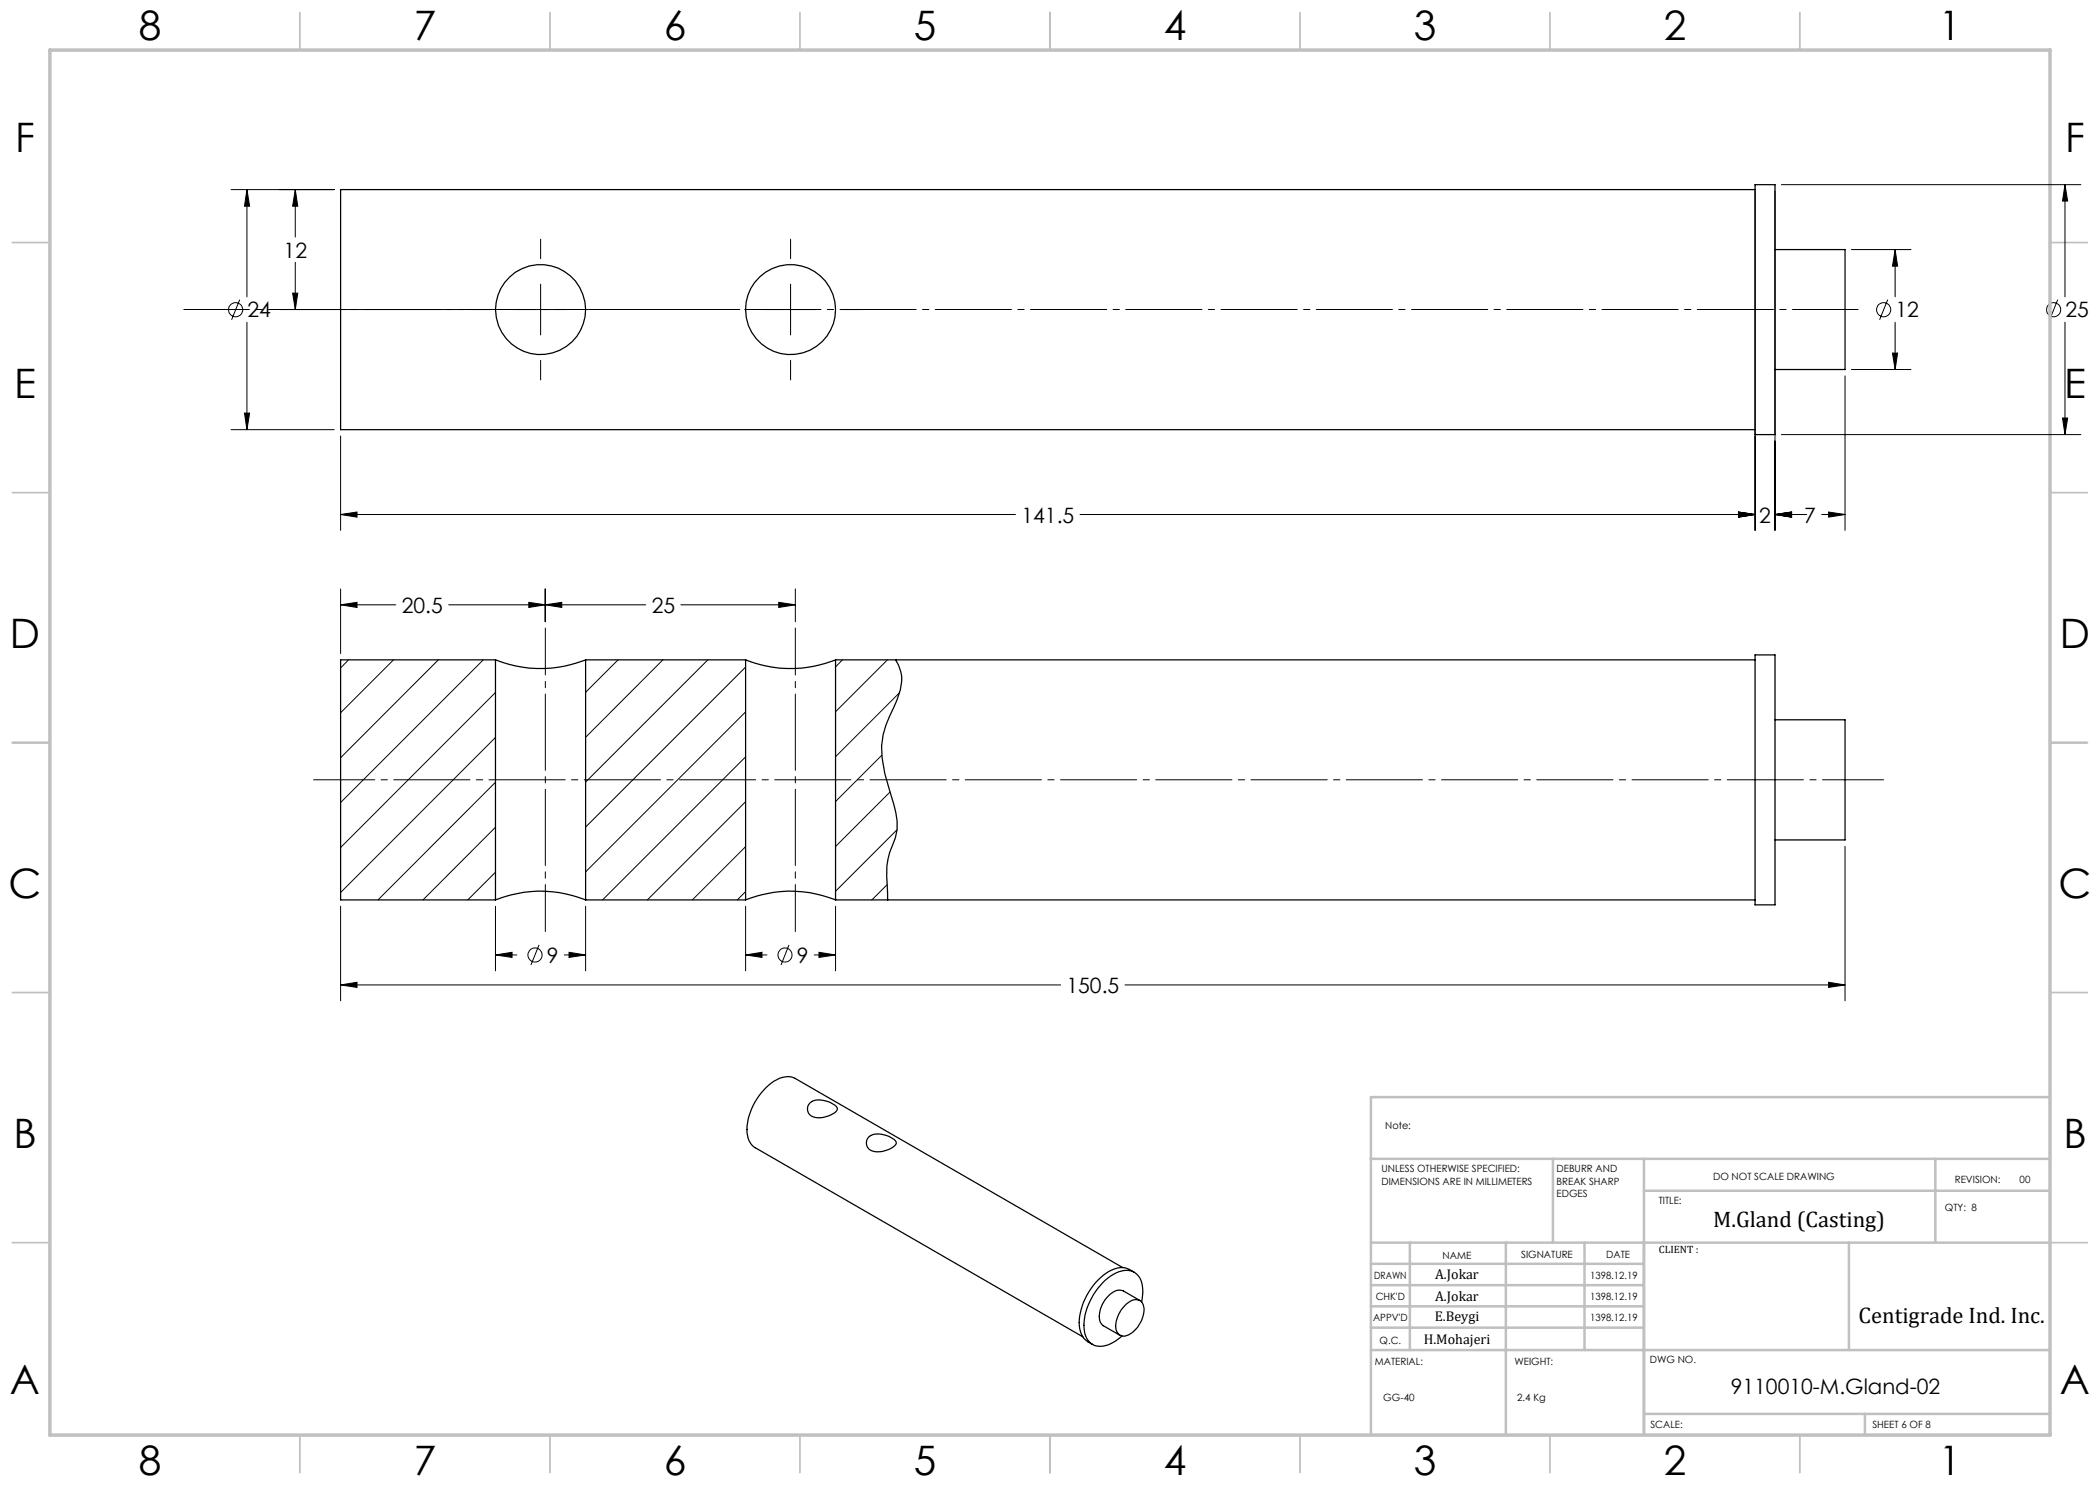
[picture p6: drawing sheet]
<svg xmlns="http://www.w3.org/2000/svg" width="420mm" height="297mm" viewBox="0 0 420 297" stroke-linecap="round" stroke-linejoin="round" font-family="sans-serif">
<g fill="none" stroke="#000" stroke-width=".2">
<path d="M46.2 37.9h20.7M49.4 37.9l.5 3.3h-1zM49.4 37.9v21.5M59.1 37.9l.4 3.3h-1zM59.1 37.9v9.5M351 38.2v67.9M355 38.2v67.9M356.3 36.9h59.9M413 36.9l.5 3.3h-1zM413 36.9v22.5M47.9 59.9l-1.6 4.1M58.5 58.6h1l-.4 3.3z"/>
<path d="M59.1 52.5v9.4M108.1 47.8v3.9M108.1 56.8v10.2M158.1 47.8v3.9M158.1 56.8v10.2M370.3 49.9h11.9M377.5 59.9l-1.6 4.1M379 49.9l.5 3.3h-1zM379 49.9v9.5M411.6 59.9l-1.7 4.1M49.4 64.4v21.5M55.9 61.9h36.8"/>
<path d="M94 61.9h4M103 61.9h10.2M108.1 72.1v3.9M153 61.9h10.2M158.1 72.1v3.9M168.3 61.9h3.9M369 75.2v30.9M370.3 73.9h11.9M378.5 70.6h1l-.5 3.3zM379 64.4v9.5M413 64.4v22.5M46.2 85.9h20.7"/>
<path d="M48.9 82.6h1l-.5 3.3zM68.1 87.2v18.9M356.3 86.9h59.9M412.5 83.6h1l-.5 3.3zM68.1 102.9l3.3-.5v1zM68.1 117.8v12.9M68.1 102.9h135M109 117.8v6.6M159.1 117.8v6.6M216 102.9h135M347.7 102.4l3.3 .5-3.3 .5zM355 102.9l3.3-.5v1z"/>
<path d="M355 102.9h6.4M364.3 102.9h4.7M365.7 102.4l3.3 .5-3.3 .5zM68.1 121l3.3-.5v1zM68.1 121h11.1M69.7 132l-1.6 1.6M78.7 132l-10.6 10.6M87.7 132l-19.6 19.5M89.7 121h39.5M96.7 132l-28.6 28.5M99.1 138.5l-31 31M105.8 120.5l3.2 .5-3.2 .5z"/>
<path d="M109 121l3.4-.5v1zM123.6 132l-6.5 6.5M132.6 132l-15.5 15.5M136.2 121h22.9M141.6 132l-24.5 24.4M149.1 133.4l-32 32M155.8 120.5l3.3 .5-3.3 .5zM168.5 132l-1.4 1.4M177.5 132l-10.4 10.3M179.9 138.5l-12.8 12.8M99.1 156.5l-23.5 23.5M99.1 147.5l-31 31"/>
<path d="M149.1 142.4l-32 32M149.1 151.4l-28.6 28.6M176.4 151.1l-9.3 9.2M178 158.4l-10.9 10.9M99.1 165.4l-14.5 14.6M99.1 174.4l-5.5 5.6M149.1 160.3l-19.6 19.7M149.1 169.3l-10.6 10.7M149.1 178.3l-1.6 1.7M177.4 176.9l-3 3.1M179.4 166l-12.3 12.3M369 169.3v30.9"/>
<path d="M68.1 197l3.3-.5v1zM68.1 181.3v18.9M68.1 197h144M99.1 191l3.3-.5v1zM99.1 191h4.3M99.1 181.3v12.9M107.8 189l-1.6 4M112.9 191h4.2M113.8 190.5l3.3 .5-3.3 .5zM117.1 181.3v12.9M149.1 191l3.3-.5v1zM149.1 181.3v12.9"/>
<path d="M149.1 191h4.3M157.8 189l-1.6 4M162.8 191h4.3M163.8 190.5l3.3 .5-3.3 .5zM167.1 181.3v12.9M225 197h144M365.7 196.5l3.3 .5-3.3 .5z"/>
<circle cx="47.1" cy="62" r="1.41"/>
<circle cx="376.7" cy="62" r="1.41"/>
<circle cx="410.7" cy="62" r="1.41"/>
<circle cx="107" cy="191" r="1.41"/>
<circle cx="157" cy="191" r="1.4"/>
</g>
<path d="M36.8 61.9h334.8" fill="none" stroke="#000" stroke-width=".2" stroke-dasharray="15.2 1.3 1.3 1.3" stroke-dashoffset="2.1"/>
<path d="M118.3 61.9h29.7" fill="none" stroke="#000" stroke-width=".2" stroke-dasharray="15.2 1.3 1.3 1.3" stroke-dashoffset="2.3"/>
<path d="M109.1 186.3v-60.7M159.1 186.3v-60.7" fill="none" stroke="#000" stroke-width=".2" stroke-dasharray="15.2 1.3 1.3 1.3" stroke-dashoffset="5.8"/>
<path d="M62.7 156h314" fill="none" stroke="#000" stroke-width=".2" stroke-dasharray="15.2 1.3 1.3 1.3" stroke-dashoffset="3"/>
<g fill="none" stroke="#c0c0c0" stroke-width=".35">
<path d="M60 2.5v7.5M110 2.5v7.5M160 2.5v7.5M210 2.5v7.5M260 2.5v7.5M310 2.5v7.5M360 2.5v7.5M2.5 48.5h7.5M410 48.5h7.5M2.5 98.5h7.5M410 98.5h7.5M2.5 148.5h7.5"/>
<path d="M410 148.5h7.5M2.5 198.5h7.5M410 198.5h7.5M2.5 248.5h7.5M410 248.5h7.5M60 287v7.5M110 287v7.5M160 287v7.5M210 287v7.5M260 287v7.5M310 287v7.5M360 287v7.5"/>
</g>
<g fill="none" stroke="#c0c0c0" stroke-width=".5">
<path d="M410 219.4h-135.8v67.4M274.2 231.8h135.8M310.6 231.8v16.7M328.8 231.8v55.2M328.8 238.2h81.2M387.1 231.8v16.7M274.2 248.5h135.8M274.2 257h54.6M274.2 252.8h54.6M282 248.5v21.5M301.2 248.5v38.3M316.9 248.5v21.5"/>
<path d="M369.8 248.5v21.5M274.2 265.5h54.6M274.2 261.3h54.6M274.2 270h135.8M328.8 282.8h81.2M373 282.8v4.2"/>
</g>
<path d="M10 10h400v277h-400z" fill="none" stroke="#c0c0c0" stroke-width=".7"/>
<path d="M68.1 102.9l3.3-.5v1zM347.7 102.4l3.3 .5-3.3 .5zM355 102.9l3.3-.5v1zM347.7 102.4l3.3 .5-3.3 .5zM355 102.9l3.3-.5v1zM365.7 102.4l3.3 .5-3.3 .5zM58.5 58.6h1l-.4 3.3zM59.1 37.9l.4 3.3h-1zM48.9 82.6h1l-.5 3.3zM49.4 37.9l.5 3.3h-1zM412.5 83.6h1l-.5 3.3zM413 36.9l.5 3.3h-1zM378.5 70.6h1l-.5 3.3zM379 49.9l.5 3.3h-1zM149.1 191l3.3-.5v1zM163.8 190.5l3.3 .5-3.3 .5zM113.8 190.5l3.3 .5-3.3 .5zM99.1 191l3.3-.5v1zM68.1 197l3.3-.5v1zM365.7 196.5l3.3 .5-3.3 .5zM68.1 121l3.3-.5v1zM105.8 120.5l3.2 .5-3.2 .5zM155.8 120.5l3.3 .5-3.3 .5zM109 121l3.4-.5v1z" fill="#000"/>
<g fill="none" stroke="#000" stroke-width=".25">
<path d="M351 36.9h4v50h-4zM351 37.9h-282.9v48h282.9M355 49.9h14v24h-14M99.1 132a24.2 24.2 0 0 0 18 0M99.1 132h-31v48h31M99.1 132v48M117.1 132h32M117.1 132v48M149.1 132a24.1 24.1 0 0 0 18 0M149.1 132v48M167.1 132h183.9M167.1 132v48"/>
<path d="M179.1 132a7.3 7.3 0 0 1 1 6l-.7 2a41.8 41.8 0 0 0-2.8 6.9 20.7 20.7 0 0 0 1.2 10.9 21 21 0 0 1 1.6 8.1l-.3 1.7a16.1 16.1 0 0 0-1.7 9.5l.1 2.9M351 131h4v50h-4zM355 144h14v24h-14M99.1 180a23.8 23.8 0 0 1 18 0M117.1 180h32M149.1 180a23.7 23.7 0 0 1 18 0M167.1 180h183.9M162 220.6a4.2 4.2 0 0 1 4.8 .3 .87 .87 0 0 1 .7 .8 .87 .87 0 0 1-.6 .9 5.1 5.1 0 0 1-4.7 .6 1.68 1.68 0 0 1-.2-2.6zM173.8 227.4a4.3 4.3 0 0 1 4.7 .3 .85 .85 0 0 1 .7 .8 .85 .85 0 0 1-.5 .8 4.9 4.9 0 0 1-4.7 .7 1.72 1.72 0 0 1-.2-2.6zM224.6 253.5l-65.6-37.8a4.6 4.6 0 0 0-4.8 .9 12.4 12.4 0 0 0-4.8 9.9 3.7 3.7 0 0 0 1.7 3l65.5 37.9M226.8 254.5a4.1 4.1 0 0 0-5.1-.2 12.7 12.7 0 0 0-5.8 11.4 3.8 3.8 0 0 0 2.6 3.2M225 261.1a2.57 2.57 0 0 1 3.1-.9 2.92 2.92 0 0 1 .4 3.4 5 5 0 0 1-3.9 3.6 2.1 2.1 0 0 1-1.4-2.9l.8-1.9z"/>
<path d="M228 260.1l-3.3-1.9a2.55 2.55 0 0 0-3 1 5.4 5.4 0 0 0-1.6 5.2l.6 .7 3.3 1.9M228.3 260.4a6.6 6.6 0 0 0-.6-5.2 3.5 3.5 0 0 0-4.5-.6 12.5 12.5 0 0 0-6.4 11.1 3.3 3.3 0 0 0 4.8 3.3l1.6-.9 1.2-.9"/>
<circle cx="108.1" cy="61.9" r="9"/>
<circle cx="158.1" cy="61.9" r="9"/>
</g>
<g font-size="8.1">
<text x="27.8" y="8">8</text>
<text x="82.8" y="8">7</text>
<text x="132.8" y="8">6</text>
<text x="182.8" y="8">5</text>
<text x="232.8" y="8">4</text>
<text x="282.8" y="8">3</text>
<text x="332.8" y="8">2</text>
<text x="387.8" y="8">1</text>
<text x="3" y="30.4">F</text>
<text x="413" y="30.4">F</text>
<text x="2.8" y="79.6">E</text>
<text x="412.8" y="79.6">E</text>
<text x="2" y="129.6">D</text>
<text x="412" y="129.6">D</text>
<text x="1.7" y="179.6">C</text>
<text x="411.7" y="179.6">C</text>
<text x="2.7" y="229.6">B</text>
<text x="412.7" y="229.6">B</text>
<text x="2" y="278.9">A</text>
<text x="412" y="278.9">A</text>
<text x="27.8" y="295">8</text>
<text x="82.8" y="295">7</text>
<text x="132.8" y="295">6</text>
<text x="182.8" y="295">5</text>
<text x="232.8" y="295">4</text>
<text x="282.8" y="295">3</text>
<text x="332.8" y="295">2</text>
<text x="387.8" y="295">1</text>
</g>
<g font-size="4.5">
<text x="342.6" y="245.3">M.Gland (Casting)</text>
<text x="371.7" y="264.6">Centigrade Ind. Inc.</text>
</g>
<g font-size="4.2">
<text x="56.7" y="51.5">12</text>
<text x="49.5" y="63.5">24</text>
<text x="379.1" y="63.5">12</text>
<text x="413.1" y="63.5">25</text>
<text x="204.3" y="104.5">141.5</text>
<text x="351.9" y="104.5">2</text>
<text x="360.9" y="104.5">7</text>
<text x="80.4" y="122.6">20.5</text>
<text x="130.3" y="122.6">25</text>
<text x="109.3" y="192.5">9</text>
<text x="159.3" y="192.5">9</text>
<text x="213.3" y="198.6">150.5</text>
<text x="346.2" y="278.8">9110010-M.Gland-02</text>
</g>
<g font-size="2.8">
<text x="287" y="255.9">A.Jokar</text>
<text x="287" y="260.1">A.Jokar</text>
<text x="284.7" y="268.7">H.Mohajeri</text>
<text x="286.9" y="264.2">E.Beygi</text>
</g>
<text font-size="2.1" x="331.8" y="250.7">CLIENT :</text>
<g font-size="2">
<text x="277" y="225.8">Note:</text>
<text x="276.3" y="234.5">UNLESS OTHERWISE SPECIFIED:</text>
<text x="276.3" y="237">DIMENSIONS ARE IN MILLIMETERS</text>
<text x="311.3" y="234.5">DEBURR AND</text>
<text x="311.3" y="237">BREAK SHARP</text>
<text x="311.3" y="239.5">EDGES</text>
<text x="342.6" y="236">DO NOT SCALE DRAWING</text>
<text x="391" y="236.6">REVISION:</text>
<text x="403.9" y="236.6">00</text>
<text x="331.8" y="240.8">TITLE:</text>
<text x="389" y="242.2">QTY: 8</text>
<text x="288.5" y="251.7">NAME</text>
<text x="304.2" y="251.7">SIGNATURE</text>
<text x="321.2" y="251.7">DATE</text>
<text x="274.8" y="255.9">DRAWN</text>
<text x="318" y="255.9">1398.12.19</text>
<text x="275.1" y="260.1">CHK'D</text>
<text x="318" y="260.1">1398.12.19</text>
<text x="274.6" y="264.2">APPV'D</text>
<text x="275.9" y="268.7">Q.C.</text>
<text x="318" y="264.2">1398.12.19</text>
<text x="275" y="273">MATERIAL:</text>
<text x="302.9" y="273">WEIGHT:</text>
<text x="330" y="272.5">DWG NO.</text>
<text x="276.7" y="280.2">GG-40</text>
<text x="303.4" y="280.2">2.4 Kg</text>
<text x="330.1" y="285.6">SCALE:</text>
<text x="374.5" y="285.6">SHEET 6 OF 8</text>
</g>
</svg>
